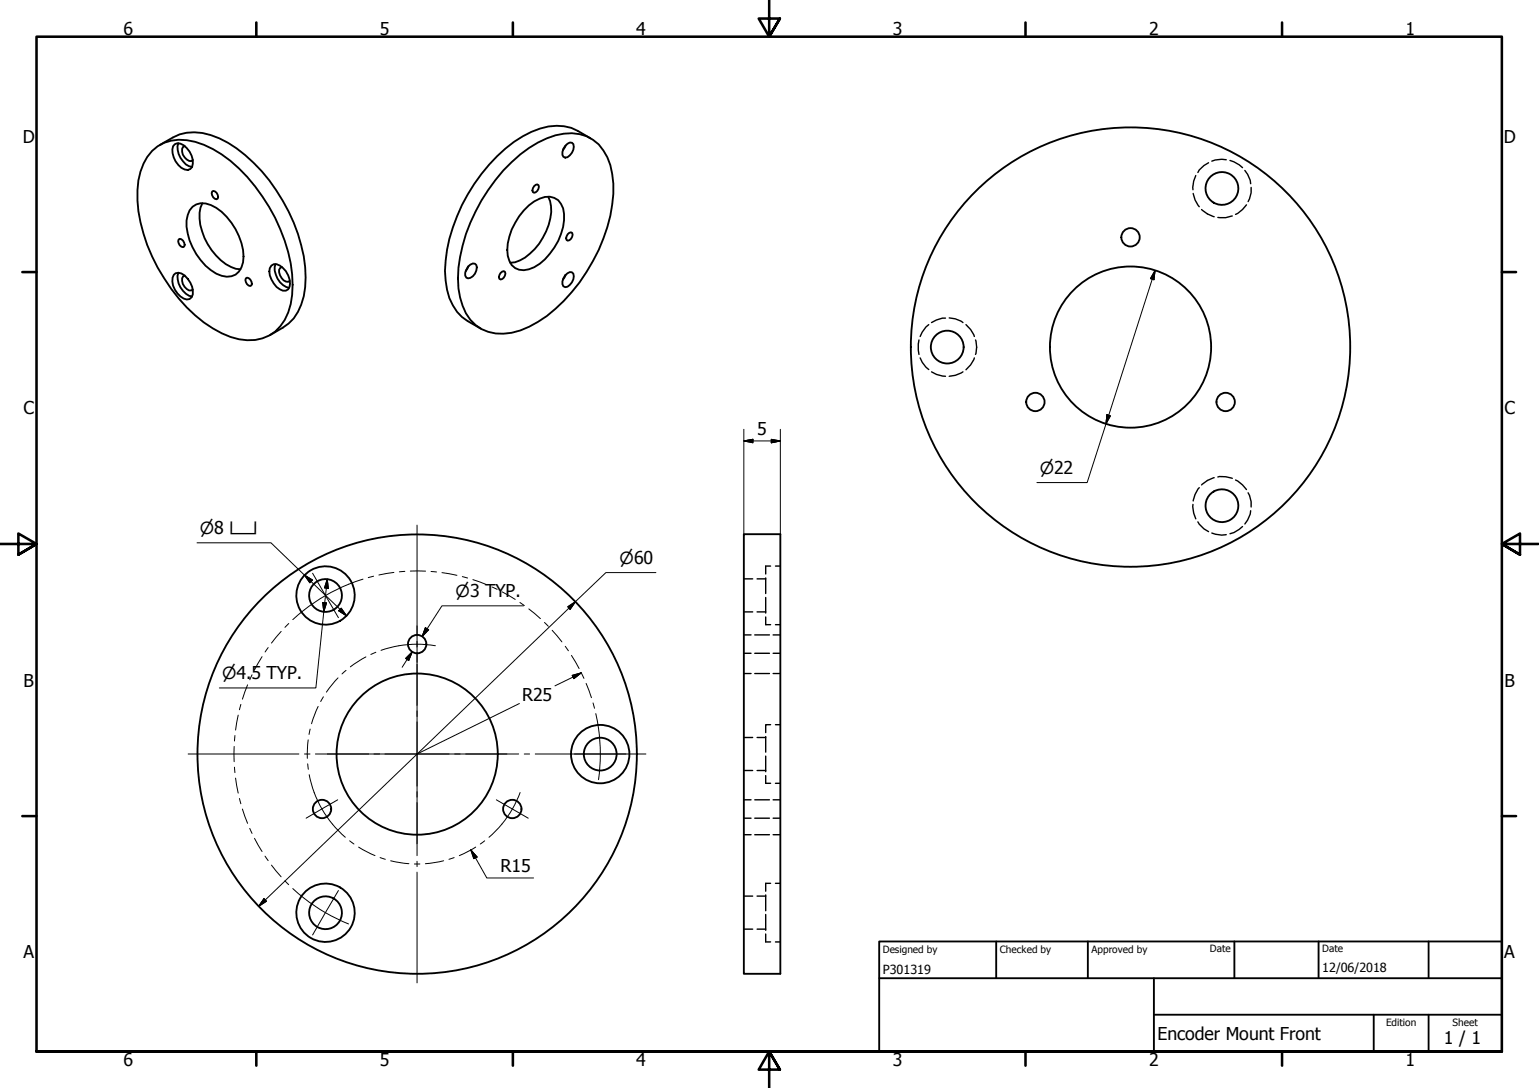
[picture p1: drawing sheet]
<svg xmlns="http://www.w3.org/2000/svg" width="420mm" height="297mm" viewBox="0 0 420 297" stroke-linecap="round" stroke-linejoin="round" font-family="sans-serif">
<!-- layer: Visible (ISO) -->
<g fill="none" stroke="#000" stroke-width=".51">
<path d="M43.7 39.5l3.5-2a13.9 13.9 0 0 1 12.7 .3 42.8 42.8 0 0 1 18.9 20 36.6 36.6 0 0 1 4.1 23.1 13.1 13.1 0 0 1-5.7 8.6l-3.5 2M47.8 39.4a2.66 2.66 0 0 1 3.2 1 5.3 5.3 0 0 1 1.5 5.2 1.84 1.84 0 0 1-3 .2 5.9 5.9 0 0 1-2.3-5.9zM48.7 39.1a5.4 5.4 0 0 0 3.8 6.5M50.4 39.9a1.58 1.58 0 0 0-.5 2.3 2.83 2.83 0 0 0 2.3 1.8l.4-.3M154.3 39.9l1.3-1 .5 .1a2.27 2.27 0 0 1-.5 3.4l-.7 .5-.6 .1-.5-.2a2.52 2.52 0 0 1 .5-2.9zM154.4 39.7l-.7 1.3M161.2 37.8l-3.5-2.1a13.9 13.9 0 0 0-12.6 .3 41.4 41.4 0 0 0-17.4 17.1 45.2 45.2 0 0 0-6.2 20.9 18.8 18.8 0 0 0 3.3 11.1l1.3 1.4 1.6 1.2 3.6 2M41.5 41.2a11.7 11.7 0 0 1 11.8-2.5 34.9 34.9 0 0 1 18.3 14.9 44.5 44.5 0 0 1 8.3 24.2 16 16 0 0 1-4.8 12.7 12.4 12.4 0 0 1-12.2 1.5 37.8 37.8 0 0 1-18.1-16 43.1 43.1 0 0 1-7.3-24.1 16.7 16.7 0 0 1 4-10.7zM52.6 56.4a4.6 4.6 0 0 1 5-.4 16.5 16.5 0 0 1 8.8 15.6 4.3 4.3 0 0 1-5.9 3.7 15 15 0 0 1-8.7-9.7 10.5 10.5 0 0 1 0-8.1zM55.2 55.5a11.4 11.4 0 0 0 .6 9.4 15.5 15.5 0 0 0 8.6 8.5l1.3 .1M57.9 52.3l.3-.2a1.6 1.6 0 0 1 1.2 2.1l-.3 .2a1.6 1.6 0 0 1-1.2-2.1zM139.7 44.2a26.6 26.6 0 0 1 14.2-7.7 11.1 11.1 0 0 1 12.7 8.6 31.6 31.6 0 0 1-1.9 20 46.8 46.8 0 0 1-17.8 22.8 16.5 16.5 0 0 1-13.6 2.7 11.7 11.7 0 0 1-7.7-9.4 32.2 32.2 0 0 1 1.6-17.3 50.2 50.2 0 0 1 12.5-19.7z"/>
<path d="M143 57.5a9.8 9.8 0 0 1 7.1-3.8 4.4 4.4 0 0 1 3.9 4.7 16.6 16.6 0 0 1-8.1 14.5 4.9 4.9 0 0 1-6.2-.5 8.4 8.4 0 0 1-.6-7.8 19.6 19.6 0 0 1 3.9-7.1zM145.8 50.8l.9-.5 .3 .2a1.62 1.62 0 0 1-1.2 2.1l-.3-.2-.1-.4zM149.7 53.7a10.8 10.8 0 0 1-.6 9.5 15.1 15.1 0 0 1-8.5 8.4l-1.3 .1M47.4 75a2.01 2.01 0 0 1 3 .2 5.2 5.2 0 0 1 1.9 5.9 1.96 1.96 0 0 1-3-.2 5 5 0 0 1-1.9-5.9zM48.7 74.5a5.4 5.4 0 0 0 3.8 6.4M48.8 65.4l.3-.2a1.6 1.6 0 0 1 1.2 2.1l-.3 .2a1.6 1.6 0 0 1-1.2-2.1zM50.4 75.2a1.54 1.54 0 0 0-.5 2.3 2.54 2.54 0 0 0 2.3 1.8l.4-.3M67.1 76l.3-.2a1.6 1.6 0 0 1 1.2 2.1l-.3 .2a1.6 1.6 0 0 1-1.2-2.1zM74.1 72.5a2.21 2.21 0 0 1 3.1 .6 4.9 4.9 0 0 1 1.5 5.9 2.28 2.28 0 0 1-3.2-.7 6.1 6.1 0 0 1-1.8-5.1zM75.2 72.1a5.5 5.5 0 0 0 3.7 6.5M77 72.9l-.5 .2a2.54 2.54 0 0 0 1 3.5l1.2 .3 .4-.2M127.8 72.8l1.3-.9 .6 .1a2 2 0 0 1 0 2.7 1.82 1.82 0 0 1-2.4 1.1 2.44 2.44 0 0 1 .5-3z"/>
<path d="M127.9 72.7l-.8 1.3M136.7 74.5l.8-.5 .4 .2a1.62 1.62 0 0 1-1.2 2.1l-.4-.2-.1-.4zM154.3 75.2l1.3-.9h.5a2.27 2.27 0 0 1-.5 3.5l-.7 .5-.6 .1a1.57 1.57 0 0 1-.5-2.4zM154.4 75l-.7 1.4M155 63.9l.9-.5 .3 .2a1.62 1.62 0 0 1-1.2 2.1l-.3-.2-.1-.4zM203.1 145.8h9.9v120.1h-9.9z"/>
<circle cx="333.6" cy="51.5" r="4.5"/>
<circle cx="308.6" cy="64.8" r="2.51"/>
<circle cx="258.6" cy="94.8" r="4.5"/>
<circle cx="308.6" cy="94.8" r="22"/>
<circle cx="308.6" cy="94.8" r="60"/>
<circle cx="282.7" cy="109.7" r="2.51"/>
<circle cx="334.6" cy="109.7" r="2.51"/>
<circle cx="333.6" cy="138.1" r="4.5"/>
<circle cx="88.9" cy="162.6" r="8"/>
<circle cx="88.9" cy="162.6" r="4.5"/>
<circle cx="113.9" cy="175.8" r="2.51"/>
<circle cx="113.9" cy="205.9" r="60"/>
<circle cx="113.9" cy="205.9" r="22"/>
<circle cx="163.9" cy="205.9" r="4.5"/>
<circle cx="163.9" cy="205.9" r="8"/>
<circle cx="87.9" cy="220.9" r="2.51"/>
<circle cx="139.9" cy="220.9" r="2.51"/>
<circle cx="88.9" cy="249.2" r="8"/>
<circle cx="88.9" cy="249.2" r="4.5"/>
</g>
<!-- layer: Hidden (ISO) -->
<g fill="none" stroke="#000" stroke-width=".38">
<path d="M325.8 52.8a7.3 7.3 0 0 0 1.6 3.6M326.5 47.9l-.6 1.6-.2 2.3M328 57.2a7.8 7.8 0 0 0 3.5 2M329.9 44.4l-1.2 .8-1.3 1.2-.4 .7M334.8 43.6l-1.3-.1-2.7 .5M335.8 43.8l2.5 1.2 .9 .8M336.4 59a7.3 7.3 0 0 1-3.9 .4M339.9 46.5l.7 1.1 .7 1.6 .1 1M340.3 55.9l-1.1 1.3-1.9 1.3M341.6 51.2v1.4l-.9 2.4M250.9 92.8l-.2 1.1 .2 2.9M251.2 97.7l.6 1.2 1 1.4 .8 .6"/>
<path d="M253.6 88.6l-.8 .7-1 1.4-.6 1.2M258.1 86.9h-.8l-1.6 .5-1.4 .7M259.1 86.8l1.7 .2 2.1 1.1M263.7 88.6a7.4 7.4 0 0 1 2.3 3.3M266 97.7a7.4 7.4 0 0 1-2.3 3.3M266.3 92.8a6.3 6.3 0 0 1 0 4M254.3 101.5l1.4 .7 2.4 .5M262.9 101.5l-2.1 1-1.7 .2M325.7 137.7l.2 2.4 .6 1.6M327.4 133.1a7.3 7.3 0 0 0-1.6 3.7M331.5 130.4a7.8 7.8 0 0 0-3.5 2M332.5 130.2a7.3 7.3 0 0 1 3.9 .4"/>
<path d="M337.3 131l1.9 1.4 1.1 1.3M340.7 134.5l.9 2.5v1.4M341.4 139.4l-.1 1-.7 1.6-.7 1.1M203.1 158h2.4M206.7 158h2.3M209 157.8v4.2M210.4 154.5h-1.4v2.2M211.7 154.5h1.3M327 142.5l1.7 1.9 1.2 .7M330.8 145.5l2.7 .6 1.3-.1M339.2 143.7l-2.3 1.7-1.1 .3M203.1 167.1h2.4"/>
<path d="M203.1 173.3h1.9M203.1 178.4h1.9M206.1 173.3h4M206.1 178.4h4M206.7 167.1h2.3M209 163.1v4.3M209 168.5v2h1.4M211.1 173.3h1.9M211.1 178.4h1.9M211.7 170.5h1.3M203.1 183.9h1.9M206.1 183.9h4"/>
<path d="M210.4 197.9h-1.4v2.1M211.1 183.9h1.9M211.7 197.9h1.3M203.1 201.3h2.4M203.1 210.4h2.4M203.1 218.4h1.9M206.1 218.4h4M206.7 201.3h2.3M206.7 210.4h2.3M209 201.1v4.2M209 206.4v4.3M209 211.8v2.1h1.4"/>
<path d="M211.1 218.4h1.9M211.7 213.9h1.3M203.1 223.4h1.9M203.1 227.9h1.9M206.1 223.4h4M206.1 227.9h4M211.1 223.4h1.9M211.1 227.9h1.9M203.1 244.7h2.4M203.1 253.7h2.4M206.7 244.7h2.3M206.7 253.7h2.3"/>
<path d="M209 244.3v4.4M209 249.7v4.3M209 255v2.2h1.4M210.4 241.2h-1.4v2.1M211.7 241.2h1.3M211.7 257.2h1.3"/>
</g>
<!-- layer: Border (ISO) -->
<g fill="none" stroke="#000" stroke-width=".7">
<path d="M70 6.1v3.9M140 6.1v3.9M210 0v10l-2.9-4.9h5.8l-2.9 4.9 2.9-4.9M280 6.1v3.9M350 6.1v3.9M6.1 74.3h3.9M410 74.3h3.9M0 148.5h10l-5-2.8v5.7l5-2.9-5 2.9M420 148.5h-10l5-2.8v5.7l-5-2.9 5 2.9M6.1 222.8h3.9M410 222.8h3.9M10 287.1v-277.1h400v277.1h-400h400"/>
<path d="M70 287.1v3.8M140 287.1v3.8M212.9 292l-2.9-4.9 2.9 4.9h-5.8l2.9-4.9v9.9M280 287.1v3.8M350 287.1v3.8"/>
</g>
<!-- layer: Title (ISO) -->
<path d="M240 257h170v30.1h-170zM272 257v10.1M297 257v10.1M337 257v10.1M360 257v10.1M390 257v10.1M240 267.1h170M315 277h95M315 267.1v20M375 277v10.1M390 277v10.1" fill="none" stroke="#000" stroke-width=".51"/>
<!-- layer: Dimension (ISO) -->
<g fill="none" stroke="#000" stroke-width=".27">
<path d="M315.3 73.8l-.3 2.6-.9-.3zM315.3 73.8l-18.5 57.9h-13.7M203.1 117.2v28.6M210.6 119.9l2.4 .5-2.4 .5zM213 117.2v28.6M302.2 113.2l.9 .3-1.2 2.2zM203.1 120.4l2.4-.5v1zM203.1 120.4h9.9M53.8 148.2h20.2l20.6 19.9M83.1 157l2.2 1.4-.7 .7zM89.3 158.1l.3 2.5-1-.1zM89.3 158.1l-3.1 29.7h-26.3"/>
<path d="M179.1 156.3h-13.7l-94.8 91.1M88.1 164.5l1.1 .1-.8 2.5zM93.2 166l1.4 2.1-2.1-1.4zM112.5 178l-.9 2.3-.9-.5zM112.5 178l-2.7 4.2M116.1 171.4l.9 .5-1.7 1.9zM142.9 165.4h-22.3l-5.3 8.4 1.3-2.1M155 165.7l2.1-1.4-1.5 2.1zM141.8 192.1l-27.9 13.8M156.2 184.4l2.5-.7-2 1.6zM158.7 183.7l-7.2 3.5M128.5 232l1.7 2-.9 .4z"/>
<path d="M128.5 232l4.4 7.7h12.8M72.1 245.3l.7 .7-2.2 1.4z"/>
</g>
<g fill="#000" stroke="#000" stroke-width=".27">
<path d="M315.3 73.8l-.3 2.6zM315.3 73.8l-.3 2.6-.9-.3zM203.1 120.4l2.4-.5zM203.1 120.4l2.4-.5v1zM302.2 113.2l-.3 2.5zM302.2 113.2l.9 .3-1.2 2.2zM210.6 120.9l2.4-.5zM210.6 119.9l2.4 .5-2.4 .5zM83.1 157l2.2 1.4zM83.1 157l2.2 1.4-.7 .7zM88.1 164.5l.3 2.6zM88.1 164.5l1.1 .1-.8 2.5z"/>
<path d="M89.3 158.1l.3 2.5zM89.3 158.1l.3 2.5-1-.1zM92.5 166.7l2.1 1.4zM93.2 166l1.4 2.1-2.1-1.4zM116.1 171.4l-.8 2.4zM116.1 171.4l.9 .5-1.7 1.9zM157.1 164.3l-1.5 2.1zM155 165.7l2.1-1.4-1.5 2.1zM112.5 178l-.9 2.3zM112.5 178l-.9 2.3-.9-.5zM156.7 185.3l2-1.6zM156.2 184.4l2.5-.7-2 1.6z"/>
<path d="M128.5 232l1.7 2zM128.5 232l1.7 2-.9 .4zM72.1 245.3l-1.5 2.1zM72.1 245.3l.7 .7-2.2 1.4z"/>
</g>
<!-- layer: Center Mark (ISO) -->
<g fill="none" stroke="#000" stroke-width=".27">
<path d="M85.3 156.5l7.1 12.1M113.9 143.4v30.2M113.9 170.9v9.9M113.9 175.1v1.5M113.9 178.1v55.5M51.4 205.9h30.2M83.1 205.9h1.5M86.1 205.9h55.5M92.2 218.4l-8.6 5M135.5 218.4l8.7 5M143.1 205.9h1.5M146.1 205.9h30.2"/>
<path d="M156.8 205.9h14.1M113.9 235.1v1.5M113.9 238.1v30.2M92.4 243.1l-7.1 12.2"/>
</g>
<!-- layer: Centerline (ISO) -->
<g fill="none" stroke="#000" stroke-width=".27">
<path d="M99.1 158.1a50 50 0 0 0-19.2 11.1M102 157.3l-1.5 .4M107.5 156.3l-4.1 .7M110.5 156l-1.5 .1M112 155.9h4.2M117.7 156l1.5 .2M120.7 156.3l4.1 .8M126.2 157.4l1.5 .4M129.1 158.2l3.9 1.5M71.5 179.3l-2 3.6M73.2 176.8l-.8 1.2M76.8 172.4l-2.7 3.2"/>
<path d="M78.8 170.2l-1 1.1M99.9 179.3l-4.3 2.8M102.6 178.1l-1.4 .6M118.9 176.3a30 30 0 0 0-14.9 1.2M134.4 160.3l1.3 .6M137.1 161.6l3.6 2.1M141.9 164.5l1.3 .8M144.4 166.2l3.1 2.7M148.6 169.9l1.1 1.1M150.7 172.1l2.7 3.2M154.3 176.5l.9 1.2M156 178.9l2.1 3.6"/>
<path d="M65 195.2l-.7 4.1M65.8 192.3l-.4 1.5M67.6 187l-1.4 3.9M68.8 184.2l-.6 1.4M84.7 199l-.3 1.5M86.9 192.9l-1.8 4.7M88.3 190.2l-.8 1.3M92.3 185.1l-3.2 3.9M94.5 183l-1.1 1M158.8 183.9l.6 1.3M160 186.6l1.5 3.9M161.9 191.9l.4 1.5"/>
<path d="M162.7 194.8a50 50 0 0 1 .7 18.1M63.9 203.8v4.2M64 209.5l.1 1.4M64.1 200.8l-.1 1.5M64.3 212.4l.7 4.1M65.4 218l.4 1.4M84 208.5l.2 1.5M84.1 202l-.2 5M84.4 211.5a30 30 0 0 0 9.9 17.1M142 216.4a30 30 0 0 1-8.5 12.2M66.2 220.9l1.4 3.9M68.2 226.2l.6 1.3"/>
<path d="M69.5 228.9l2 3.6M72.4 233.7l.8 1.3M74.1 236.2l2.7 3.2M95.4 229.5l1.2 .9M97.9 231.3l4.5 2.3M103.8 234.1l1.4 .5M106.7 235l4.9 .8M113.1 235.9h1.5M121.1 235l-5 .8M124 234.1l-1.4 .5M129.9 231.3l-4.5 2.3M132.3 229.6l-1.2 .8"/>
<path d="M77.8 240.5l1 1M79.9 242.6a50 50 0 0 0 15.3 9.7"/>
</g>
<g font-size="4.8">
<text x="33.7" y="9.6">6</text>
<text x="103.7" y="9.6">5</text>
<text x="173.7" y="9.6">4</text>
<text x="243.7" y="9.6">3</text>
<text x="313.7" y="9.6">2</text>
<text x="383.7" y="9.6">1</text>
<text x="6.2" y="38.9">D</text>
<text x="410.5" y="38.9">D</text>
<text x="6.4" y="113.1">C</text>
<text x="410.7" y="113.1">C</text>
<text x="206.8" y="118.8">5</text>
<text x="6.4" y="187.4">B</text>
<text x="142.6" y="191.4">R25</text>
<text x="410.7" y="187.4">B</text>
<text x="136.7" y="238.1">R15</text>
<text x="6.4" y="261.7">A</text>
<text x="410.7" y="261.7">A</text>
<text x="316" y="283.8">Encoder Mount Front</text>
<text x="394.2" y="285">1 / 1</text>
<text x="33.7" y="290.9">6</text>
<text x="103.7" y="290.9">5</text>
<text x="173.7" y="290.9">4</text>
<text x="243.7" y="290.9">3</text>
<text x="313.7" y="290.9">2</text>
<text x="383.7" y="290.9">1</text>
</g>
<g font-size="4.6">
<text x="283.8" y="129.3">⌀22</text>
<text x="54.5" y="145.8">⌀8 ⌴</text>
<text x="169.2" y="153.9">⌀60</text>
<text x="124.4" y="163">⌀3 TYP.</text>
<text x="60.6" y="185.4">⌀4.5 TYP.</text>
</g>
<g font-size="3.4">
<text x="241" y="266">P301319</text>
<text x="361" y="265.5">12/06/2018</text>
</g>
<g font-size="2.7">
<text x="241" y="260.1">Designed by</text>
<text x="273" y="260.1">Checked by</text>
<text x="298" y="260.1">Approved by</text>
<text x="330.3" y="260">Date</text>
<text x="361" y="260">Date</text>
<text x="378.4" y="280.1">Edition</text>
<text x="396.6" y="280.1">Sheet</text>
</g>
</svg>
